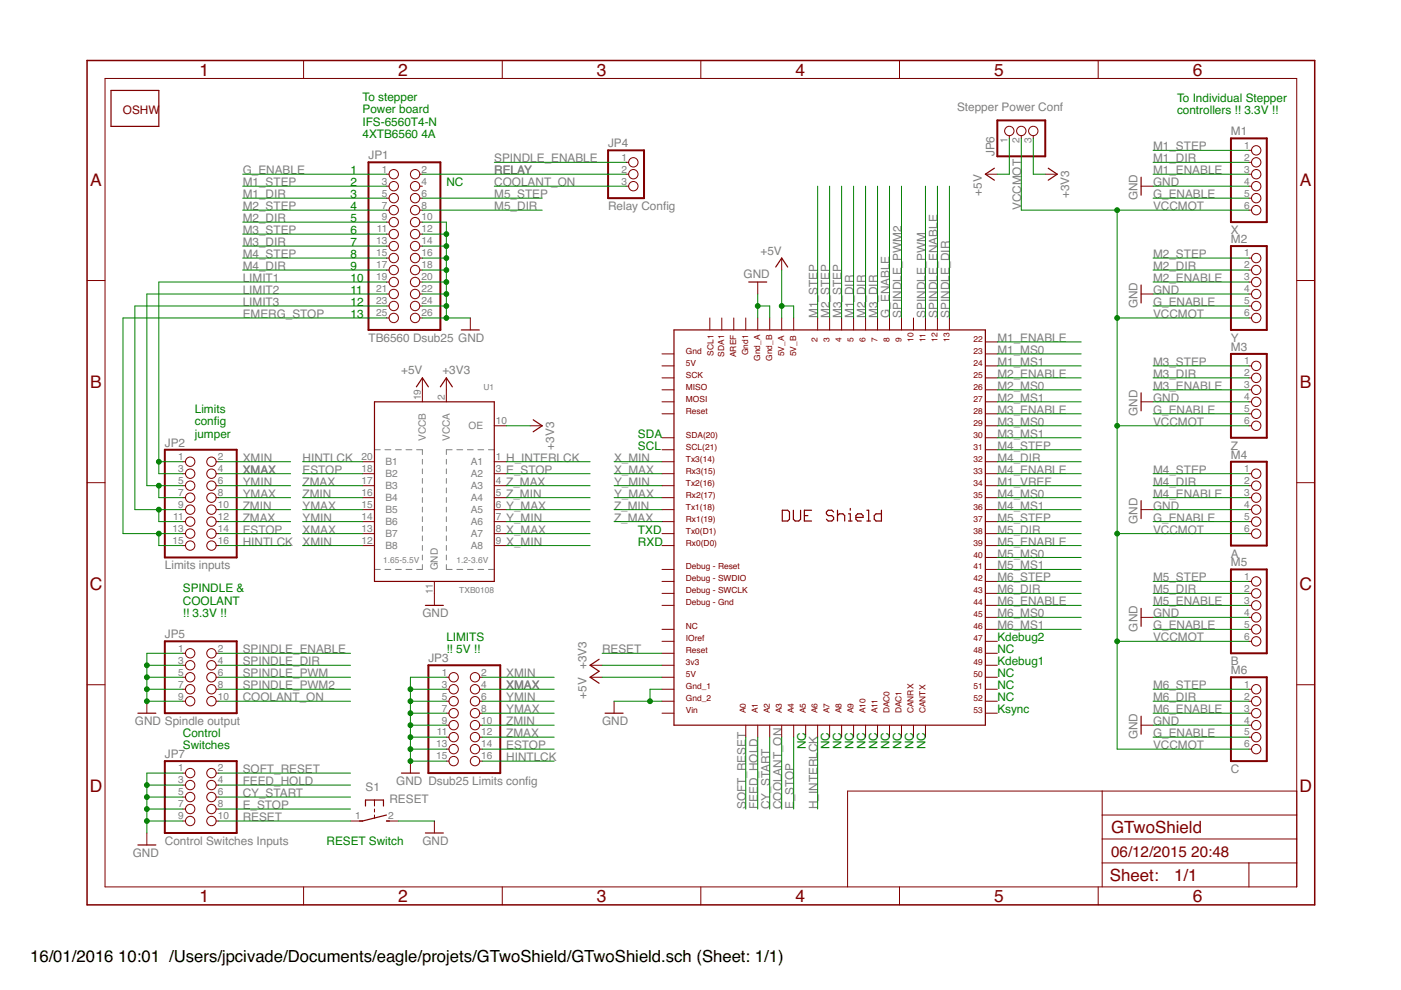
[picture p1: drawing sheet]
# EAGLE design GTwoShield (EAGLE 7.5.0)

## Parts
GOLD_ORB_SM1  OSHWLOGO_GOLD_ORB_MED  [OSHW1]
JP1  TB6560 Dsub25  PINHD-2X13  [2X13]
JP2  Limits inputs  PINHD-2X8  [2X08]
JP3  Dsub25 Limits config  PINHD-2X8  [2X08]
JP4  Relay Config  PINHD-1X3  [1X03]
JP5  Spindle output  PINHD-2X5  [2X05]
JP6  Stepper Power Conf  PINHD-1X3  [1X03]
JP7  Control Switches Inputs  PINHD-2X5  [2X05]
M1  X  PINHD-1X6  [1X06]
M2  Y  PINHD-1X6  [1X06]
M3  Z  PINHD-1X6  [1X06]
M4  A  PINHD-1X6  [1X06]
M5  B  PINHD-1X6  [1X06]
M6  C  PINHD-1X6  [1X06]
S1  RESET  31-XX  [B3F-31XX]
U1  TXB0108  TXB0108PWR  [TSSOP20]
U$1  DUE(NORMAL)  [DUE(NORMAL)]

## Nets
+3V3: JP6.3 U1.2(VCCA) U1.10(OE) U$1.3V3
+5V: JP6.1 U1.19(VCCB) U$1.5V U$1.5V_A U$1.5V_B
COOLANT_ON: JP4.3 JP5.10 U$1.A3
CY_START: JP7.6 U$1.A2
E_STOP: JP7.8 U1.3(A2) U$1.A4
EMERG_STOP: JP1.25 JP2.13 JP2.15
ESTOP: JP2.14 JP3.14 U1.18(B2)
FEED_HOLD: JP7.4 U$1.A1
G_ENABLE: JP1.1 M1.5 M2.5 M3.5 M4.5 M5.5 M6.5 U$1.8
GND: JP1.10 JP1.12 JP1.14 JP1.16 JP1.18 JP1.20 JP1.22 JP1.24 JP1.26 JP3.1 JP3.3 JP3.5 JP3.7 JP3.9 JP3.11 JP3.13 JP3.15 JP5.1 JP5.3 JP5.5 JP5.7 JP5.9 JP7.1 JP7.3 JP7.5 JP7.7 JP7.9 M1.4 M2.4 M3.4 M4.4 M5.4 M6.4 S1.2(S) U1.11(GND) U$1.GND_1 U$1.GND_2 U$1.GND_A U$1.GND_B
H_INTERLCK: U1.1(A1) U$1.A6
HINTLCK: JP2.16 JP3.16 U1.20(B1)
LIMIT1: JP1.19 JP2.1 JP2.3
LIMIT2: JP1.21 JP2.5 JP2.7
LIMIT3: JP1.23 JP2.9 JP2.11
M1_DIR: JP1.5 M1.2 U$1.5
M1_ENABLE: M1.3 U$1.22
M1_MS0: U$1.23
M1_MS1: U$1.24
M1_STEP: JP1.3 M1.1 U$1.2
M1_VREF: U$1.34
M2_DIR: JP1.9 M2.2 U$1.6
M2_ENABLE: M2.3 U$1.25
M2_MS0: U$1.26
M2_MS1: U$1.27
M2_STEP: JP1.7 M2.1 U$1.3
M3_DIR: JP1.13 M3.2 U$1.7
M3_ENABLE: M3.3 U$1.28
M3_MS0: U$1.29
M3_MS1: U$1.30
M3_STEP: JP1.11 M3.1 U$1.4
M4_DIR: JP1.17 M4.2 U$1.32
M4_ENABLE: M4.3 U$1.33
M4_MS0: U$1.35
M4_MS1: U$1.36
M4_STEP: JP1.15 M4.1 U$1.31
M5_DIR: JP1.8 M5.2 U$1.38
M5_ENABLE: M5.3 U$1.39
M5_MS0: U$1.40
M5_MS1: U$1.41
M5_STEP: JP1.6 M5.1 U$1.37
M6_DIR: M6.2 U$1.43
M6_ENABLE: M6.3 U$1.44
M6_MS0: U$1.45
M6_MS1: U$1.46
M6_STEP: M6.1 U$1.42
RELAY: JP1.2 JP4.2
RESET: JP7.10 S1.1(P) U$1.RESET
SOFT_RESET: JP7.2 U$1.A0
SPINDLE_DIR: JP5.4 U$1.13
SPINDLE_ENABLE: JP4.1 JP5.2 U$1.12
SPINDLE_PWM: JP5.6 U$1.11
SPINDLE_PWM2: JP5.8 U$1.9
VCCMOT: JP6.2 M1.6 M2.6 M3.6 M4.6 M5.6 M6.6
X_MAX: U1.8(A7) U$1.RX3
X_MIN: U1.9(A8) U$1.TX3
XMAX: JP2.4 JP3.4 U1.13(B7)
XMIN: JP2.2 JP3.2 U1.12(B8)
Y_MAX: U1.6(A5) U$1.RX2
Y_MIN: U1.7(A6) U$1.TX2
YMAX: JP2.8 JP3.8 U1.15(B5)
YMIN: JP2.6 JP3.6 U1.14(B6)
Z_MAX: U1.4(A3) U$1.RX1
Z_MIN: U1.5(A4) U$1.TX1
ZMAX: JP2.12 JP3.12 U1.17(B3)
ZMIN: JP2.10 JP3.10 U1.16(B4)
Unconnected: JP1.4 U$1.5V_ICSP U$1.10 U$1.47 U$1.48 U$1.49 U$1.50 U$1.51 U$1.52 U$1.53 U$1.A5 U$1.A7 U$1.A8 U$1.A9 U$1.A10 U$1.A11 U$1.AREF U$1.CANRX U$1.CANTX U$1.DAC0 U$1.DAC1 U$1.GND1 U$1.GND_DEBUG U$1.GND_ICSP U$1.IOREF U$1.MISO_ICSP U$1.MOSI_ICSP U$1.NC U$1.RESET_DEBUG U$1.RESET_ICSP U$1.RX0 U$1.SCK_ICSP U$1.SCL U$1.SCL1 U$1.SDA U$1.SDA1 U$1.SWCLK_DEBUG U$1.SWDIO_DEBUG U$1.TX0 U$1.VIN

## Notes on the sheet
- To Individual Stepper 
  controllers !! 3.3V !!
- To stepper
  Power board 
  IFS-6560T4-N 
  4XTB6560 4A
- 1
- 2 | NC
- 3
- 4
- 5
- 6
- 7
- 8
- 9
- 10
- 11
- 12
- 13
- Limits 
  config 
  jumper
- SDA
- SCL
- TXD
- RXD
- SPINDLE &
  COOLANT
  !! 3.3V !!
- Kdebug2
- LIMITS 
  !! 5V !!
- NC
- Kdebug1
- NC
- NC
- NC
- Ksync
- Control 
  Switches
- NC | NC | NC | NC | NC | NC | NC | NC | NC | NC
- RESET Switch
